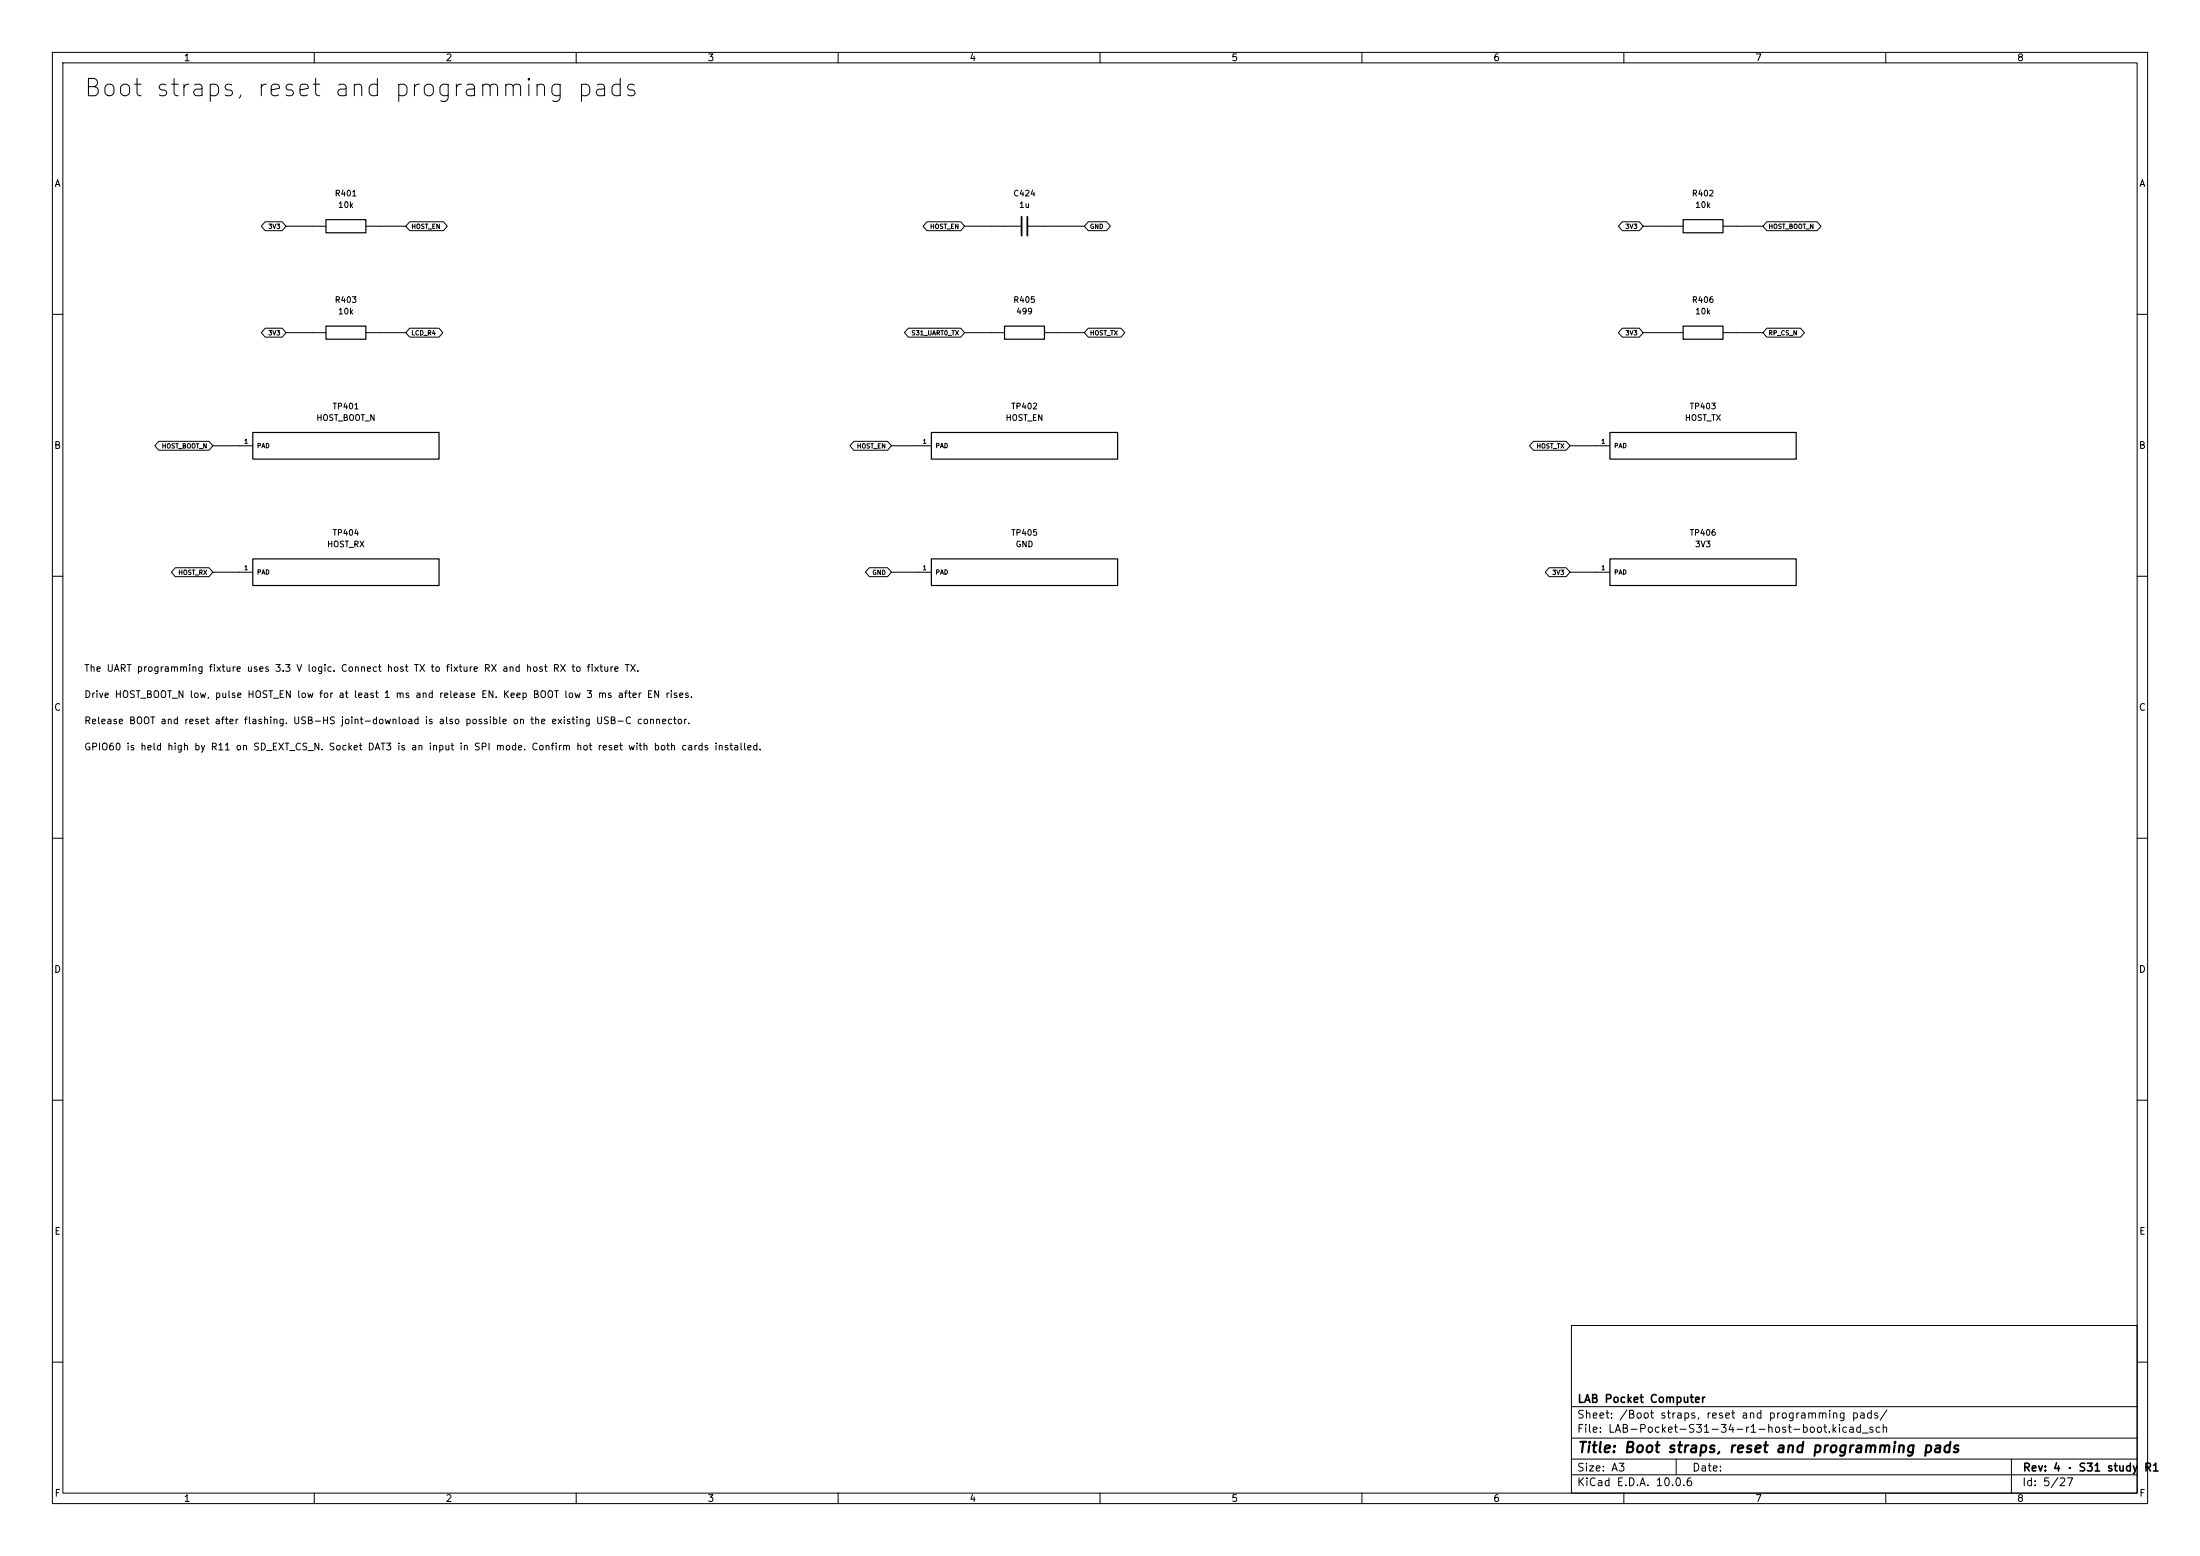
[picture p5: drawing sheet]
(kicad_sch (version 20260101) (generator eeschema) (paper "A3") (title_block (title "Boot straps, reset and programming pads") (rev "4 · S31 study R1") (company "LAB Pocket Computer")) (lib_symbols
(symbol "S31_34:Part_R401" (pin_names (offset 0.7) (hide yes)) (pin_numbers (hide yes)) (in_bom yes) (on_board yes)
(property "Reference" "R" (at 0 6.27 0) (effects (font (size 1.1 1.1))))
(property "Value" "10k" (at 0 3.27 0) (effects (font (size 1.1 1.1))))
(symbol "Part_R401_0_1" (rectangle (start -3.81 1.25) (end 3.81 -1.25) (stroke (width 0.23) (type default))(fill (type none))))
(symbol "Part_R401_1_1"
(pin passive line (at -6.35 0 0) (length 2.54) (name "1" (effects (font (size 0.85 0.85)))) (number "1" (effects (font (size 0.8 0.8)))))
(pin passive line (at 6.35 0 180) (length 2.54) (name "2" (effects (font (size 0.85 0.85)))) (number "2" (effects (font (size 0.8 0.8)))))))
(symbol "S31_34:Part_C424" (pin_names (offset 0.7) (hide yes)) (pin_numbers (hide yes)) (in_bom yes) (on_board yes)
(property "Reference" "C" (at 0 6.27 0) (effects (font (size 1.1 1.1))))
(property "Value" "1u" (at 0 3.27 0) (effects (font (size 1.1 1.1))))
(symbol "Part_C424_0_1" (polyline (pts (xy -0.55 -1.8) (xy -0.55 1.8)) (stroke (width 0.34) (type default))(fill (type none)))(polyline (pts (xy 0.55 -1.8) (xy 0.55 1.8)) (stroke (width 0.34) (type default))(fill (type none)))(polyline (pts (xy -3.81 0) (xy -0.55 0)) (stroke (width 0.18) (type default))(fill (type none)))(polyline (pts (xy 3.81 0) (xy 0.55 0)) (stroke (width 0.18) (type default))(fill (type none))))
(symbol "Part_C424_1_1"
(pin passive line (at -6.35 0 0) (length 2.54) (name "1" (effects (font (size 0.85 0.85)))) (number "1" (effects (font (size 0.8 0.8)))))
(pin passive line (at 6.35 0 180) (length 2.54) (name "2" (effects (font (size 0.85 0.85)))) (number "2" (effects (font (size 0.8 0.8)))))))
(symbol "S31_34:Part_R402" (pin_names (offset 0.7) (hide yes)) (pin_numbers (hide yes)) (in_bom yes) (on_board yes)
(property "Reference" "R" (at 0 6.27 0) (effects (font (size 1.1 1.1))))
(property "Value" "10k" (at 0 3.27 0) (effects (font (size 1.1 1.1))))
(symbol "Part_R402_0_1" (rectangle (start -3.81 1.25) (end 3.81 -1.25) (stroke (width 0.23) (type default))(fill (type none))))
(symbol "Part_R402_1_1"
(pin passive line (at -6.35 0 0) (length 2.54) (name "1" (effects (font (size 0.85 0.85)))) (number "1" (effects (font (size 0.8 0.8)))))
(pin passive line (at 6.35 0 180) (length 2.54) (name "2" (effects (font (size 0.85 0.85)))) (number "2" (effects (font (size 0.8 0.8)))))))
(symbol "S31_34:Part_R403" (pin_names (offset 0.7) (hide yes)) (pin_numbers (hide yes)) (in_bom yes) (on_board yes)
(property "Reference" "R" (at 0 6.27 0) (effects (font (size 1.1 1.1))))
(property "Value" "10k" (at 0 3.27 0) (effects (font (size 1.1 1.1))))
(symbol "Part_R403_0_1" (rectangle (start -3.81 1.25) (end 3.81 -1.25) (stroke (width 0.23) (type default))(fill (type none))))
(symbol "Part_R403_1_1"
(pin passive line (at -6.35 0 0) (length 2.54) (name "1" (effects (font (size 0.85 0.85)))) (number "1" (effects (font (size 0.8 0.8)))))
(pin passive line (at 6.35 0 180) (length 2.54) (name "2" (effects (font (size 0.85 0.85)))) (number "2" (effects (font (size 0.8 0.8)))))))
(symbol "S31_34:Part_R405" (pin_names (offset 0.7) (hide yes)) (pin_numbers (hide yes)) (in_bom yes) (on_board yes)
(property "Reference" "R" (at 0 6.27 0) (effects (font (size 1.1 1.1))))
(property "Value" "499" (at 0 3.27 0) (effects (font (size 1.1 1.1))))
(symbol "Part_R405_0_1" (rectangle (start -3.81 1.25) (end 3.81 -1.25) (stroke (width 0.23) (type default))(fill (type none))))
(symbol "Part_R405_1_1"
(pin passive line (at -6.35 0 0) (length 2.54) (name "1" (effects (font (size 0.85 0.85)))) (number "1" (effects (font (size 0.8 0.8)))))
(pin passive line (at 6.35 0 180) (length 2.54) (name "2" (effects (font (size 0.85 0.85)))) (number "2" (effects (font (size 0.8 0.8)))))))
(symbol "S31_34:Part_R406" (pin_names (offset 0.7) (hide yes)) (pin_numbers (hide yes)) (in_bom yes) (on_board yes)
(property "Reference" "R" (at 0 6.27 0) (effects (font (size 1.1 1.1))))
(property "Value" "10k" (at 0 3.27 0) (effects (font (size 1.1 1.1))))
(symbol "Part_R406_0_1" (rectangle (start -3.81 1.25) (end 3.81 -1.25) (stroke (width 0.23) (type default))(fill (type none))))
(symbol "Part_R406_1_1"
(pin passive line (at -6.35 0 0) (length 2.54) (name "1" (effects (font (size 0.85 0.85)))) (number "1" (effects (font (size 0.8 0.8)))))
(pin passive line (at 6.35 0 180) (length 2.54) (name "2" (effects (font (size 0.85 0.85)))) (number "2" (effects (font (size 0.8 0.8)))))))
(symbol "S31_34:Part_TP401" (pin_names (offset 0.7)) (in_bom yes) (on_board yes)
(property "Reference" "TP" (at 0 7.54 0) (effects (font (size 1.1 1.1))))
(property "Value" "HOST_BOOT_N" (at 0 4.54 0) (effects (font (size 1.1 1.1))))
(symbol "Part_TP401_0_1" (rectangle (start -17.78 2.54) (end 17.78 -2.54) (stroke (width 0.23) (type default))(fill (type background))))
(symbol "Part_TP401_1_1"
(pin passive line (at -20.32 0 0) (length 2.54) (name "PAD" (effects (font (size 0.85 0.85)))) (number "1" (effects (font (size 0.8 0.8)))))))
(symbol "S31_34:Part_TP402" (pin_names (offset 0.7)) (in_bom yes) (on_board yes)
(property "Reference" "TP" (at 0 7.54 0) (effects (font (size 1.1 1.1))))
(property "Value" "HOST_EN" (at 0 4.54 0) (effects (font (size 1.1 1.1))))
(symbol "Part_TP402_0_1" (rectangle (start -17.78 2.54) (end 17.78 -2.54) (stroke (width 0.23) (type default))(fill (type background))))
(symbol "Part_TP402_1_1"
(pin passive line (at -20.32 0 0) (length 2.54) (name "PAD" (effects (font (size 0.85 0.85)))) (number "1" (effects (font (size 0.8 0.8)))))))
(symbol "S31_34:Part_TP403" (pin_names (offset 0.7)) (in_bom yes) (on_board yes)
(property "Reference" "TP" (at 0 7.54 0) (effects (font (size 1.1 1.1))))
(property "Value" "HOST_TX" (at 0 4.54 0) (effects (font (size 1.1 1.1))))
(symbol "Part_TP403_0_1" (rectangle (start -17.78 2.54) (end 17.78 -2.54) (stroke (width 0.23) (type default))(fill (type background))))
(symbol "Part_TP403_1_1"
(pin passive line (at -20.32 0 0) (length 2.54) (name "PAD" (effects (font (size 0.85 0.85)))) (number "1" (effects (font (size 0.8 0.8)))))))
(symbol "S31_34:Part_TP404" (pin_names (offset 0.7)) (in_bom yes) (on_board yes)
(property "Reference" "TP" (at 0 7.54 0) (effects (font (size 1.1 1.1))))
(property "Value" "HOST_RX" (at 0 4.54 0) (effects (font (size 1.1 1.1))))
(symbol "Part_TP404_0_1" (rectangle (start -17.78 2.54) (end 17.78 -2.54) (stroke (width 0.23) (type default))(fill (type background))))
(symbol "Part_TP404_1_1"
(pin passive line (at -20.32 0 0) (length 2.54) (name "PAD" (effects (font (size 0.85 0.85)))) (number "1" (effects (font (size 0.8 0.8)))))))
(symbol "S31_34:Part_TP405" (pin_names (offset 0.7)) (in_bom yes) (on_board yes)
(property "Reference" "TP" (at 0 7.54 0) (effects (font (size 1.1 1.1))))
(property "Value" "GND" (at 0 4.54 0) (effects (font (size 1.1 1.1))))
(symbol "Part_TP405_0_1" (rectangle (start -17.78 2.54) (end 17.78 -2.54) (stroke (width 0.23) (type default))(fill (type background))))
(symbol "Part_TP405_1_1"
(pin passive line (at -20.32 0 0) (length 2.54) (name "PAD" (effects (font (size 0.85 0.85)))) (number "1" (effects (font (size 0.8 0.8)))))))
(symbol "S31_34:Part_TP406" (pin_names (offset 0.7)) (in_bom yes) (on_board yes)
(property "Reference" "TP" (at 0 7.54 0) (effects (font (size 1.1 1.1))))
(property "Value" "3V3" (at 0 4.54 0) (effects (font (size 1.1 1.1))))
(symbol "Part_TP406_0_1" (rectangle (start -17.78 2.54) (end 17.78 -2.54) (stroke (width 0.23) (type default))(fill (type background))))
(symbol "Part_TP406_1_1"
(pin passive line (at -20.32 0 0) (length 2.54) (name "PAD" (effects (font (size 0.85 0.85)))) (number "1" (effects (font (size 0.8 0.8))))))))
(text "Boot straps, reset and programming pads" (at 16 17 0) (effects (font (size 3.3 3.3)) (justify left)))
(symbol (lib_id "S31_34:Part_R401") (at 66.04 43.18 0) (unit 1) (in_bom yes) (on_board yes) (property "Reference" "R401" (at 66.04 36.91 0) (effects (font (size 1.1 1.1))))(property "Value" "10k" (at 66.04 39.11 0) (effects (font (size 1.1 1.1))))(property "Footprint" "Resistor_SMD:R_0603_1608Metric" (at 66.04 43.18 0) (effects (font (size 1.1 1.1)) (hide yes)))(property "Datasheet" "${KIPRJMOD}/../datasheets/CRCW0603.pdf" (at 66.04 43.18 0) (effects (font (size 1.1 1.1)) (hide yes)))(property "MPN" "CRCW060310K0FKEA" (at 66.04 43.18 0) (effects (font (size 1.1 1.1)) (hide yes))))
(wire (pts (xy 59.69 43.18) (xy 54.61 43.18)) (stroke (width 0) (type default)))
(global_label "3V3" (shape bidirectional) (at 54.61 43.18 180) (effects (font (size 0.85 0.85)) (justify right)))
(wire (pts (xy 72.39 43.18) (xy 77.47 43.18)) (stroke (width 0) (type default)))
(global_label "HOST_EN" (shape bidirectional) (at 77.47 43.18 0) (effects (font (size 0.85 0.85)) (justify left)))
(symbol (lib_id "S31_34:Part_C424") (at 195.58 43.18 0) (unit 1) (in_bom yes) (on_board yes) (property "Reference" "C424" (at 195.58 36.91 0) (effects (font (size 1.1 1.1))))(property "Value" "1u" (at 195.58 39.11 0) (effects (font (size 1.1 1.1))))(property "Footprint" "Capacitor_SMD:C_0603_1608Metric" (at 195.58 43.18 0) (effects (font (size 1.1 1.1)) (hide yes)))(property "Datasheet" "${KIPRJMOD}/../datasheets/C0603C105K8PACTU.pdf" (at 195.58 43.18 0) (effects (font (size 1.1 1.1)) (hide yes)))(property "MPN" "C0603C105K8PACTU" (at 195.58 43.18 0) (effects (font (size 1.1 1.1)) (hide yes))))
(wire (pts (xy 189.23 43.18) (xy 184.15 43.18)) (stroke (width 0) (type default)))
(global_label "HOST_EN" (shape bidirectional) (at 184.15 43.18 180) (effects (font (size 0.85 0.85)) (justify right)))
(wire (pts (xy 201.93 43.18) (xy 207.01 43.18)) (stroke (width 0) (type default)))
(global_label "GND" (shape bidirectional) (at 207.01 43.18 0) (effects (font (size 0.85 0.85)) (justify left)))
(symbol (lib_id "S31_34:Part_R402") (at 325.12 43.18 0) (unit 1) (in_bom yes) (on_board yes) (property "Reference" "R402" (at 325.12 36.91 0) (effects (font (size 1.1 1.1))))(property "Value" "10k" (at 325.12 39.11 0) (effects (font (size 1.1 1.1))))(property "Footprint" "Resistor_SMD:R_0603_1608Metric" (at 325.12 43.18 0) (effects (font (size 1.1 1.1)) (hide yes)))(property "Datasheet" "${KIPRJMOD}/../datasheets/CRCW0603.pdf" (at 325.12 43.18 0) (effects (font (size 1.1 1.1)) (hide yes)))(property "MPN" "CRCW060310K0FKEA" (at 325.12 43.18 0) (effects (font (size 1.1 1.1)) (hide yes))))
(wire (pts (xy 318.77 43.18) (xy 313.69 43.18)) (stroke (width 0) (type default)))
(global_label "3V3" (shape bidirectional) (at 313.69 43.18 180) (effects (font (size 0.85 0.85)) (justify right)))
(wire (pts (xy 331.47 43.18) (xy 336.55 43.18)) (stroke (width 0) (type default)))
(global_label "HOST_BOOT_N" (shape bidirectional) (at 336.55 43.18 0) (effects (font (size 0.85 0.85)) (justify left)))
(symbol (lib_id "S31_34:Part_R403") (at 66.04 63.5 0) (unit 1) (in_bom yes) (on_board yes) (property "Reference" "R403" (at 66.04 57.23 0) (effects (font (size 1.1 1.1))))(property "Value" "10k" (at 66.04 59.43 0) (effects (font (size 1.1 1.1))))(property "Footprint" "Resistor_SMD:R_0603_1608Metric" (at 66.04 63.5 0) (effects (font (size 1.1 1.1)) (hide yes)))(property "Datasheet" "${KIPRJMOD}/../datasheets/CRCW0603.pdf" (at 66.04 63.5 0) (effects (font (size 1.1 1.1)) (hide yes)))(property "MPN" "CRCW060310K0FKEA" (at 66.04 63.5 0) (effects (font (size 1.1 1.1)) (hide yes))))
(wire (pts (xy 59.69 63.5) (xy 54.61 63.5)) (stroke (width 0) (type default)))
(global_label "3V3" (shape bidirectional) (at 54.61 63.5 180) (effects (font (size 0.85 0.85)) (justify right)))
(wire (pts (xy 72.39 63.5) (xy 77.47 63.5)) (stroke (width 0) (type default)))
(global_label "LCD_R4" (shape bidirectional) (at 77.47 63.5 0) (effects (font (size 0.85 0.85)) (justify left)))
(symbol (lib_id "S31_34:Part_R405") (at 195.58 63.5 0) (unit 1) (in_bom yes) (on_board yes) (property "Reference" "R405" (at 195.58 57.23 0) (effects (font (size 1.1 1.1))))(property "Value" "499" (at 195.58 59.43 0) (effects (font (size 1.1 1.1))))(property "Footprint" "Resistor_SMD:R_0603_1608Metric" (at 195.58 63.5 0) (effects (font (size 1.1 1.1)) (hide yes)))(property "Datasheet" "${KIPRJMOD}/../datasheets/CRCW0603.pdf" (at 195.58 63.5 0) (effects (font (size 1.1 1.1)) (hide yes)))(property "MPN" "CRCW0603499RFKEA" (at 195.58 63.5 0) (effects (font (size 1.1 1.1)) (hide yes))))
(wire (pts (xy 189.23 63.5) (xy 184.15 63.5)) (stroke (width 0) (type default)))
(global_label "S31_UART0_TX" (shape bidirectional) (at 184.15 63.5 180) (effects (font (size 0.85 0.85)) (justify right)))
(wire (pts (xy 201.93 63.5) (xy 207.01 63.5)) (stroke (width 0) (type default)))
(global_label "HOST_TX" (shape bidirectional) (at 207.01 63.5 0) (effects (font (size 0.85 0.85)) (justify left)))
(symbol (lib_id "S31_34:Part_R406") (at 325.12 63.5 0) (unit 1) (in_bom yes) (on_board yes) (property "Reference" "R406" (at 325.12 57.23 0) (effects (font (size 1.1 1.1))))(property "Value" "10k" (at 325.12 59.43 0) (effects (font (size 1.1 1.1))))(property "Footprint" "Resistor_SMD:R_0603_1608Metric" (at 325.12 63.5 0) (effects (font (size 1.1 1.1)) (hide yes)))(property "Datasheet" "${KIPRJMOD}/../datasheets/CRCW0603.pdf" (at 325.12 63.5 0) (effects (font (size 1.1 1.1)) (hide yes)))(property "MPN" "CRCW060310K0FKEA" (at 325.12 63.5 0) (effects (font (size 1.1 1.1)) (hide yes))))
(wire (pts (xy 318.77 63.5) (xy 313.69 63.5)) (stroke (width 0) (type default)))
(global_label "3V3" (shape bidirectional) (at 313.69 63.5 180) (effects (font (size 0.85 0.85)) (justify right)))
(wire (pts (xy 331.47 63.5) (xy 336.55 63.5)) (stroke (width 0) (type default)))
(global_label "RP_CS_N" (shape bidirectional) (at 336.55 63.5 0) (effects (font (size 0.85 0.85)) (justify left)))
(symbol (lib_id "S31_34:Part_TP401") (at 66.04 85.09 0) (unit 1) (in_bom no) (on_board yes) (property "Reference" "TP401" (at 66.04 77.55 0) (effects (font (size 1.1 1.1))))(property "Value" "HOST_BOOT_N" (at 66.04 79.75 0) (effects (font (size 1.1 1.1))))(property "Footprint" "TestPoint:TestPoint_Pad_D1.0mm" (at 66.04 85.09 0) (effects (font (size 1.1 1.1)) (hide yes)))(property "Datasheet" "" (at 66.04 85.09 0) (effects (font (size 1.1 1.1)) (hide yes)))(property "MPN" "PCB test pad" (at 66.04 85.09 0) (effects (font (size 1.1 1.1)) (hide yes))))
(wire (pts (xy 45.72 85.09) (xy 40.64 85.09)) (stroke (width 0) (type default)))
(global_label "HOST_BOOT_N" (shape bidirectional) (at 40.64 85.09 180) (effects (font (size 0.85 0.85)) (justify right)))
(symbol (lib_id "S31_34:Part_TP402") (at 195.58 85.09 0) (unit 1) (in_bom no) (on_board yes) (property "Reference" "TP402" (at 195.58 77.55 0) (effects (font (size 1.1 1.1))))(property "Value" "HOST_EN" (at 195.58 79.75 0) (effects (font (size 1.1 1.1))))(property "Footprint" "TestPoint:TestPoint_Pad_D1.0mm" (at 195.58 85.09 0) (effects (font (size 1.1 1.1)) (hide yes)))(property "Datasheet" "" (at 195.58 85.09 0) (effects (font (size 1.1 1.1)) (hide yes)))(property "MPN" "PCB test pad" (at 195.58 85.09 0) (effects (font (size 1.1 1.1)) (hide yes))))
(wire (pts (xy 175.26 85.09) (xy 170.18 85.09)) (stroke (width 0) (type default)))
(global_label "HOST_EN" (shape bidirectional) (at 170.18 85.09 180) (effects (font (size 0.85 0.85)) (justify right)))
(symbol (lib_id "S31_34:Part_TP403") (at 325.12 85.09 0) (unit 1) (in_bom no) (on_board yes) (property "Reference" "TP403" (at 325.12 77.55 0) (effects (font (size 1.1 1.1))))(property "Value" "HOST_TX" (at 325.12 79.75 0) (effects (font (size 1.1 1.1))))(property "Footprint" "TestPoint:TestPoint_Pad_D1.0mm" (at 325.12 85.09 0) (effects (font (size 1.1 1.1)) (hide yes)))(property "Datasheet" "" (at 325.12 85.09 0) (effects (font (size 1.1 1.1)) (hide yes)))(property "MPN" "PCB test pad" (at 325.12 85.09 0) (effects (font (size 1.1 1.1)) (hide yes))))
(wire (pts (xy 304.8 85.09) (xy 299.72 85.09)) (stroke (width 0) (type default)))
(global_label "HOST_TX" (shape bidirectional) (at 299.72 85.09 180) (effects (font (size 0.85 0.85)) (justify right)))
(symbol (lib_id "S31_34:Part_TP404") (at 66.04 109.22 0) (unit 1) (in_bom no) (on_board yes) (property "Reference" "TP404" (at 66.04 101.68 0) (effects (font (size 1.1 1.1))))(property "Value" "HOST_RX" (at 66.04 103.88 0) (effects (font (size 1.1 1.1))))(property "Footprint" "TestPoint:TestPoint_Pad_D1.0mm" (at 66.04 109.22 0) (effects (font (size 1.1 1.1)) (hide yes)))(property "Datasheet" "" (at 66.04 109.22 0) (effects (font (size 1.1 1.1)) (hide yes)))(property "MPN" "PCB test pad" (at 66.04 109.22 0) (effects (font (size 1.1 1.1)) (hide yes))))
(wire (pts (xy 45.72 109.22) (xy 40.64 109.22)) (stroke (width 0) (type default)))
(global_label "HOST_RX" (shape bidirectional) (at 40.64 109.22 180) (effects (font (size 0.85 0.85)) (justify right)))
(symbol (lib_id "S31_34:Part_TP405") (at 195.58 109.22 0) (unit 1) (in_bom no) (on_board yes) (property "Reference" "TP405" (at 195.58 101.68 0) (effects (font (size 1.1 1.1))))(property "Value" "GND" (at 195.58 103.88 0) (effects (font (size 1.1 1.1))))(property "Footprint" "TestPoint:TestPoint_Pad_D1.0mm" (at 195.58 109.22 0) (effects (font (size 1.1 1.1)) (hide yes)))(property "Datasheet" "" (at 195.58 109.22 0) (effects (font (size 1.1 1.1)) (hide yes)))(property "MPN" "PCB test pad" (at 195.58 109.22 0) (effects (font (size 1.1 1.1)) (hide yes))))
(wire (pts (xy 175.26 109.22) (xy 170.18 109.22)) (stroke (width 0) (type default)))
(global_label "GND" (shape bidirectional) (at 170.18 109.22 180) (effects (font (size 0.85 0.85)) (justify right)))
(symbol (lib_id "S31_34:Part_TP406") (at 325.12 109.22 0) (unit 1) (in_bom no) (on_board yes) (property "Reference" "TP406" (at 325.12 101.68 0) (effects (font (size 1.1 1.1))))(property "Value" "3V3" (at 325.12 103.88 0) (effects (font (size 1.1 1.1))))(property "Footprint" "TestPoint:TestPoint_Pad_D1.0mm" (at 325.12 109.22 0) (effects (font (size 1.1 1.1)) (hide yes)))(property "Datasheet" "" (at 325.12 109.22 0) (effects (font (size 1.1 1.1)) (hide yes)))(property "MPN" "PCB test pad" (at 325.12 109.22 0) (effects (font (size 1.1 1.1)) (hide yes))))
(wire (pts (xy 304.8 109.22) (xy 299.72 109.22)) (stroke (width 0) (type default)))
(global_label "3V3" (shape bidirectional) (at 299.72 109.22 180) (effects (font (size 0.85 0.85)) (justify right)))
(text "The UART programming fixture uses 3.3 V logic. Connect host TX to fixture RX and host RX to fixture TX." (at 16 127.8 0) (effects (font (size 1.3 1.3)) (justify left)))
(text "Drive HOST_BOOT_N low, pulse HOST_EN low for at least 1 ms and release EN. Keep BOOT low 3 ms after EN rises." (at 16 132.8 0) (effects (font (size 1.3 1.3)) (justify left)))
(text "Release BOOT and reset after flashing. USB-HS joint-download is also possible on the existing USB-C connector." (at 16 137.8 0) (effects (font (size 1.3 1.3)) (justify left)))
(text "GPIO60 is held high by R11 on SD_EXT_CS_N. Socket DAT3 is an input in SPI mode. Confirm hot reset with both cards installed." (at 16 142.8 0) (effects (font (size 1.3 1.3)) (justify left)))
(embedded_fonts no))
